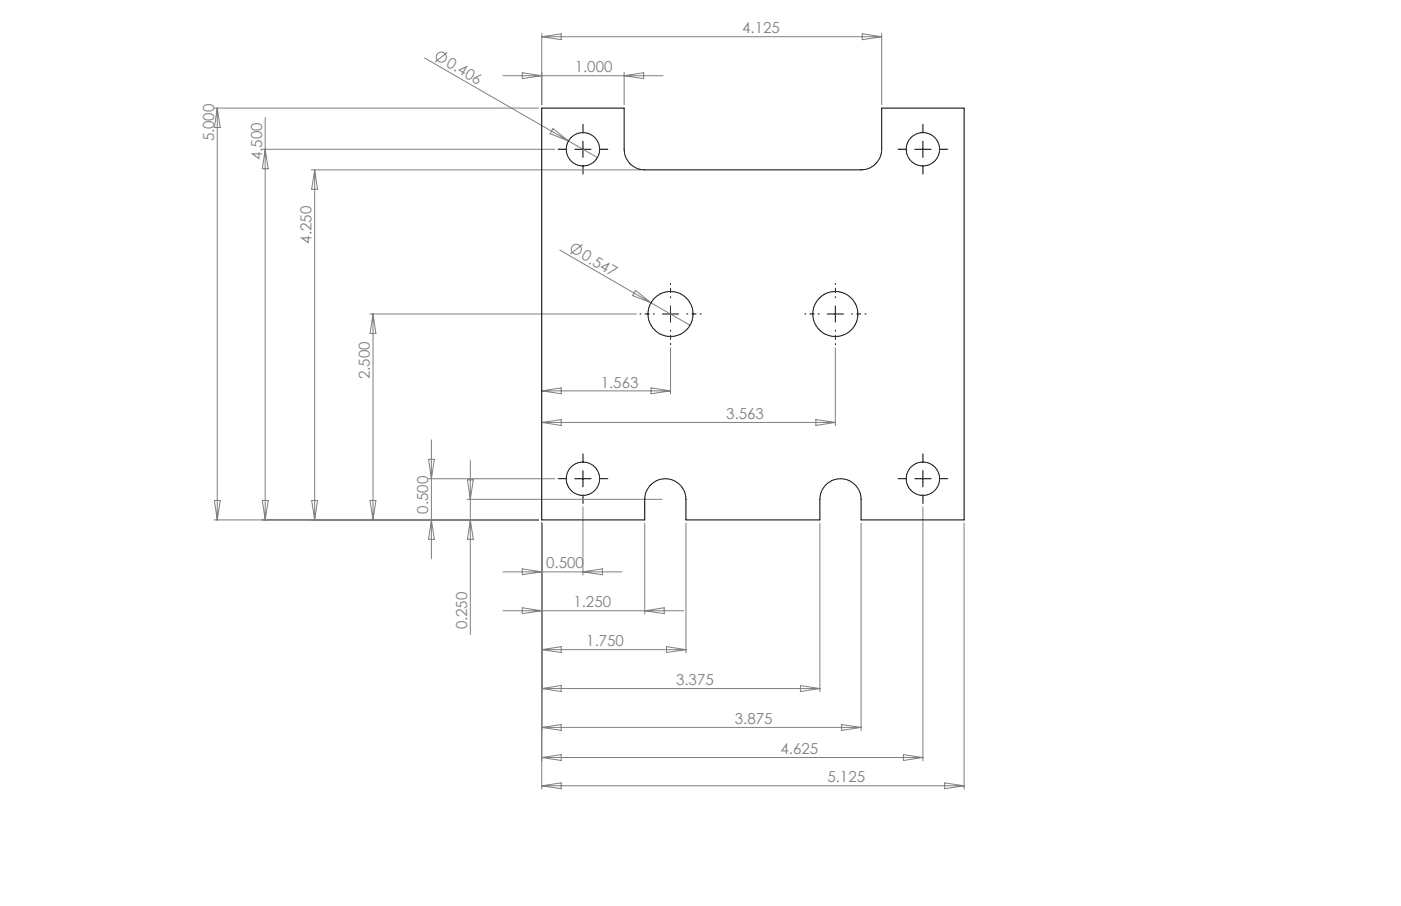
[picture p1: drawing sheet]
<svg xmlns="http://www.w3.org/2000/svg" width="432mm" height="279mm" viewBox="0 0 432 279" stroke-linecap="round" stroke-linejoin="round" font-family="sans-serif">
<g fill="none" stroke="#808080" stroke-width=".31">
<path d="M130.9 17.9l44.3 25.6M137.9 16.2l-3.8 2.9M167 10.3v22M167 11.3l6-.9v1.8zM167 11.3h104.7M265.7 10.4l6 .9-6 .9zM271.7 10.3v22M66 33.3h100M67 33.3v127M67 33.3l.9 6h-1.8zM81.7 36.3v124M155 23.4h49.4"/>
<path d="M161 22.4l6 1-6 .8zM170.5 39.7l4.7 3.8-5.7-2.3zM192.4 22.3v10M192.4 23.4l6-1v1.8zM80.8 46h90.2M81.7 46l1 6h-1.8zM96 52.4h101.7M97 52.4v107.9M97 52.4l.9 6h-1.8zM175.2 43.5l8.9 5.1M172.5 77.1l28.1 16.3M179.5 75.4l-3.7 3"/>
<path d="M114 96.8h82.2M115 96.8v63.5M115 96.8l.9 6h-1.8zM195.9 89.6l4.7 3.8-5.6-2.2zM200.6 93.4l12.1 6.9M200.7 119.6l6 .9-6 .9zM206.7 107.3v14.2M257.5 107.3v24M133 135.6v36.7M167 120.5l6-.9v1.8zM167 130.3l6-.9v1.8zM167 130.3h90.5"/>
<path d="M167 120.5h39.7M251.5 129.4l6 .9-6 .9zM66.1 154.3h1.8l-.9 6zM80.9 154.3h1.8l-1 6zM96.1 154.3h1.8l-.9 6zM114.1 154.3h1.8l-.9 6zM132 147.6h39M132.1 141.6h1.8l-.9 6zM144 154h60.1M144.1 148h1.8l-.9 6zM145 142v53.7M179.7 156.3v21"/>
<path d="M284.4 156.3v78.3M66 160.3h100M133 160.3l.9 6h-1.8zM145 160.3l.9 6h-1.8zM155 176.4h36.7M161 175.4l6 1-6 .8zM167 161.3v82M179.7 176.4l6-1v1.8zM198.7 161.3v28M211.4 161.3v40M252.7 161.3v52M265.4 161.3v64"/>
<path d="M297.1 161.3v82M155 188.3h55.7M161 187.4l6 .9-6 .9zM198.7 188.3l6-.9v1.8zM205.4 199.4l6 .9-6 .9zM167 200.3h44.4M167 200.3l6-.9v1.8zM167 212.3l6-.9v1.9zM167 212.3h85.7M246.7 211.4l6 .9-6 1zM167 224.3l6-.9v1.8zM167 233.6l6-.9v1.8z"/>
<path d="M167 224.3h98.4M167 233.6h117.4M259.4 223.4l6 .9-6 .9zM278.4 232.7l6 .9-6 .9zM167 242.3l6-.9v1.8zM167 242.3h130.1M291.1 241.4l6 .9-6 .9z"/>
<circle cx="136" cy="17.6" r="1.57"/>
<circle cx="177.6" cy="76.9" r="1.56"/>
</g>
<g fill="none" stroke="#000" stroke-width=".31" stroke-dasharray="15.2 1.3 1.3 1.3">
<path d="M174.7 46h-2.7M179.7 41v-2.6M179.7 51v2.7M184.7 46h2.6M279.5 46h-2.7M284.5 41v-2.6M284.5 51v2.7M289.5 46h2.6M174.7 147.6h-2.7M179.7 142.6v-2.6M179.7 152.6v2.7M184.7 147.6h2.6"/>
<path d="M279.5 147.6h-2.7M284.5 142.6v-2.6M284.5 152.6v2.7M289.5 147.6h2.6"/>
</g>
<path d="M201.7 96.8h-4.5M206.7 91.8v-4.4M211.7 96.8h4.4M252.5 96.8h-4.5M257.5 91.8v-4.4M262.5 96.8h4.4M206.7 101.8v4.5M257.5 101.8v4.5" fill="none" stroke="#000" stroke-width=".31" stroke-dasharray="15.2 1.3 1.3 1.3" stroke-dashoffset="14.9"/>
<g fill="none" stroke="#000" stroke-width=".31">
<path d="M167 33.3h25.4v12.7a6.3 6.3 0 0 0 6.3 6.4h66.7a6.3 6.3 0 0 0 6.3-6.4v-12.7h25.4v127h-31.7v-6.3a6.3 6.3 0 0 0-6.4-6.4 6.3 6.3 0 0 0-6.3 6.4v6.3h-41.3v-6.3a6.4 6.4 0 0 0-6.3-6.4 6.4 6.4 0 0 0-6.4 6.4v6.3h-31.7zM177.2 46h5M179.7 43.5v5M281.9 46h5M284.4 43.5v5M204.2 96.8h5M206.7 94.3v5M255 96.8h5M257.5 94.3v5M177.2 147.6h5M179.7 145.1v5M281.9 147.6h5"/>
<path d="M284.4 145.1v5"/>
<circle cx="179.7" cy="46" r="5.1"/>
<circle cx="284.4" cy="46" r="5.1"/>
<circle cx="206.7" cy="96.8" r="6.9"/>
<circle cx="257.5" cy="96.8" r="6.9"/>
<circle cx="179.7" cy="147.6" r="5.1"/>
<circle cx="284.4" cy="147.6" r="5.1"/>
</g>
<g font-size="4.7" fill="#808080">
<text x="228.7" y="10.3">4.125</text>
<text x="137.3" y="20.4" transform="rotate(30 137.3 20.4)">0.406</text>
<text x="177.1" y="22.3">1.000</text>
<text x="66" y="43.6" transform="rotate(-90 66 43.6)">5.000</text>
<text x="80.8" y="49.4" transform="rotate(-90 80.8 49.4)">4.500</text>
<text x="96" y="75.1" transform="rotate(-90 96 75.1)">4.250</text>
<text x="179" y="79.7" transform="rotate(30 179 79.7)">0.547</text>
<text x="114" y="116.9" transform="rotate(-90 114 116.9)">2.500</text>
<text x="185.2" y="119.5">1.563</text>
<text x="223.8" y="129.3">3.563</text>
<text x="132" y="158.5" transform="rotate(-90 132 158.5)">0.500</text>
<text x="168.3" y="175.3">0.500</text>
<text x="176.7" y="187.3">1.250</text>
<text x="144" y="194.1" transform="rotate(-90 144 194.1)">0.250</text>
<text x="180.7" y="199.3">1.750</text>
<text x="208.4" y="211.3">3.375</text>
<text x="226.5" y="223.3">3.875</text>
<text x="240.6" y="232.6">4.625</text>
<text x="255" y="241.3">5.125</text>
</g>
</svg>
